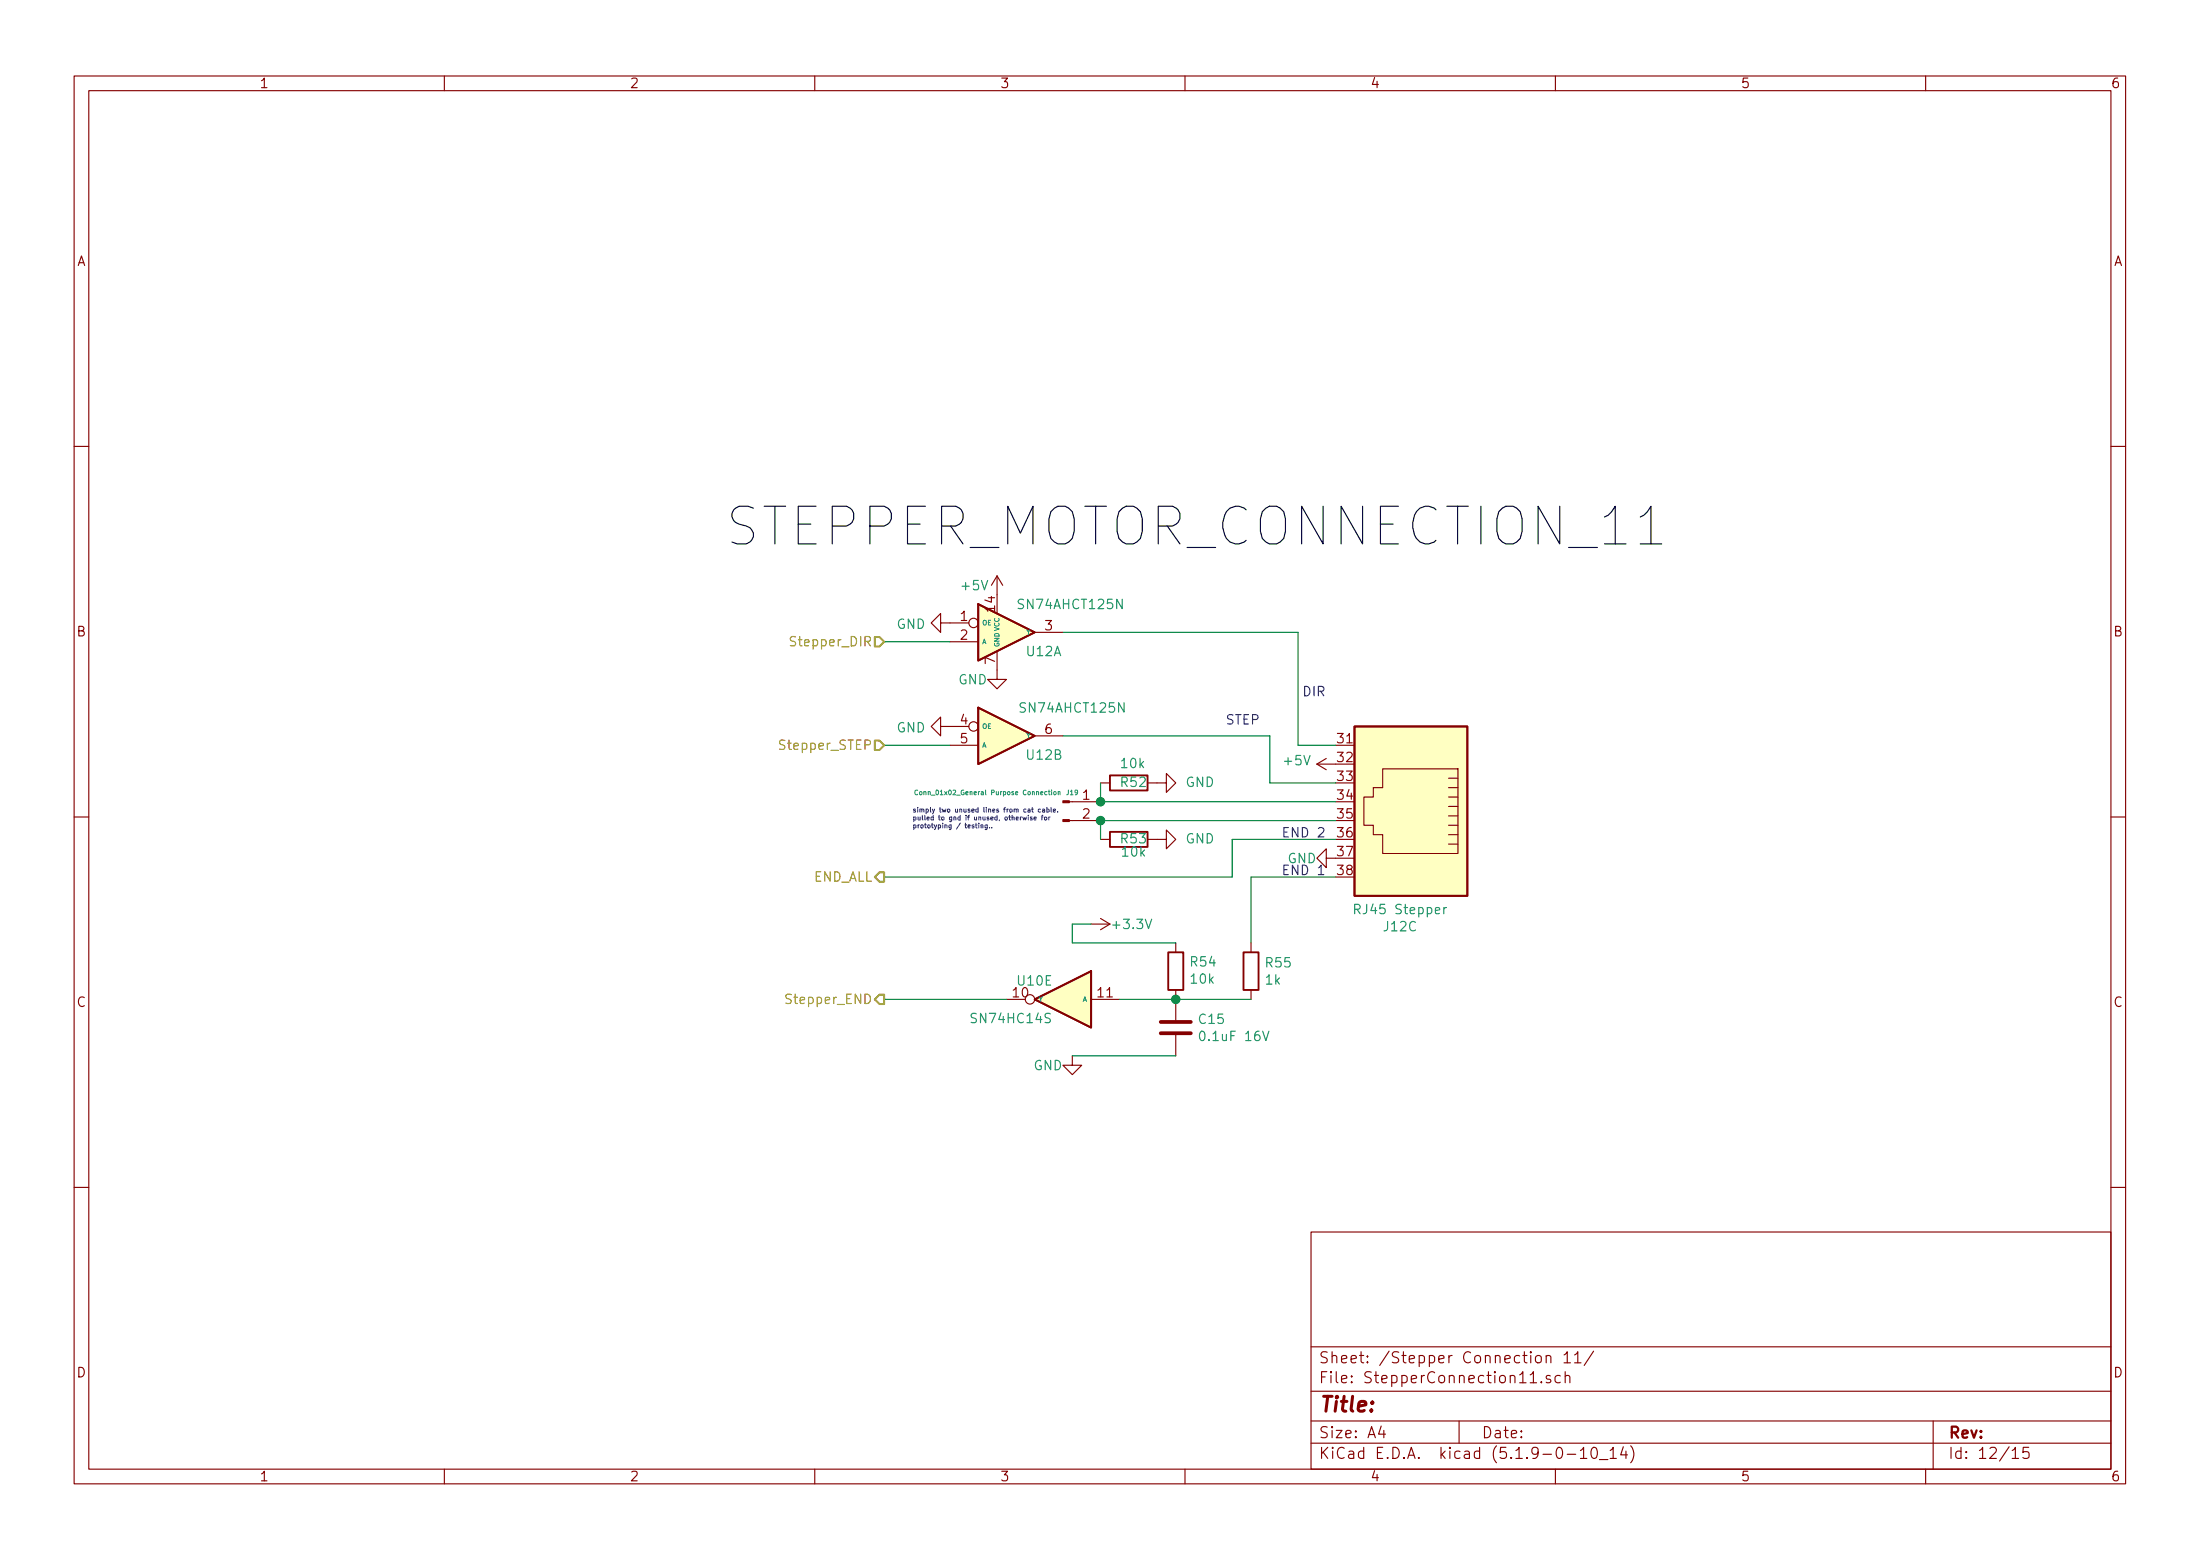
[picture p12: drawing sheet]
<svg xmlns="http://www.w3.org/2000/svg" width="297mm" height="210mm" viewBox="0 0 297 210" stroke-linecap="round" stroke-linejoin="round" font-family="sans-serif">
<g fill="none" stroke="#840000" stroke-width=".15">
<path d="M10 10.3h277v189.9h-277zM12 12.2h273v186.1h-273zM60 10.3v1.9M110 10.3v1.9M160 10.3v1.9M210 10.3v1.9M260 10.3v1.9M10 60.2h2M134.6 77.7l-.7 1.3M134.6 77.7v2.6M134.6 77.7l.8 1.3M285 60.2h2"/>
<path d="M127 98v-1.2l-1.3 1.2 1.3 1.3v-1.3h3.8M127 84.1v-1.3l-1.3 1.3 1.3 1.2v-1.2h3.8M128.3 86.6h3.8M134.6 87.9v3.8h1.3l-1.3 1.3-1.3-1.3h1.3M139.7 99.3h3.8M139.7 85.3h3.8M10 110.3h2M128.3 100.6h3.8M144.4 110.7h4.2M144.4 108.2h4.2M148.6 105.7h1.3M148.6 113.3h1.3"/>
<path d="M154.9 113.3h2.6v-1.3l1.2 1.3-1.2 1.2v-1.2M154.9 105.7h2.6v-1.3l1.2 1.3-1.2 1.2v-1.2M177.8 103.1l1.3 .8M177.8 103.1h2.5M179.1 115.8v-1.3l-1.3 1.3 1.3 1.3v-1.3h1.2M179.1 102.4l-1.3 .7M186.7 103.8h10.1v11.4h-10.1v-2.6h-1.3v-1.2h-1.3v-3.8h1.3v-1.3h1.3zM195.6 105h1.2M195.6 106.3h1.2M195.6 107.6h1.2M195.6 108.8h1.2M195.6 110.1h1.2"/>
<path d="M195.6 111.4h1.2M195.6 112.6h1.2M195.6 113.9h1.2M285 110.3h2M135.9 134.9h2.5M147.3 134.9h3.8M147.3 124.7h2.6M148.6 123.9l1.3 .8M149.9 124.7l-1.3 .8M158.7 127.2v1.3M158.7 133.6v4.1M158.7 139.7v2.8"/>
<path d="M168.9 127.2v1.3M168.9 133.6v1.3M144.8 142.5v1.3h1.2l-1.2 1.2-1.3-1.2h1.3M10 160.2h2M177 166.3h108v32h-108zM285 160.2h2M60 198.3v1.9M110 198.3v1.9M160 198.3v1.9M177 194.8h108M177 191.8h108M177 187.8h108"/>
<path d="M177 181.8h108M186.5 192.5l-.4 1h1M186.8 193v1M197 191.8v3M206.6 186.6h.9M207.4 183.1a.41 .41 0 0 1 .7 .1v.4a.41 .41 0 0 1-.4 .3 .41 .41 0 0 1-.4-.3zM208.1 186.5h.1l-.1 .1v-.1v.1M208.8 183.1a.38 .38 0 0 1 .6 0v.8M208.8 182.9v1M209.3 185.7l-.3-.1-.2 .1v.2a.48 .48 0 0 0 .5 .3l.1 .1-.1 .2-.1 .1-.4-.1M210 198.3v1.9M210.7 185.7a.5 .5 0 0 0-.7 0v.6a.47 .47 0 0 0 .5 .3l.2-.1"/>
<path d="M211.2 182.8l.4-.4v1.5M211.2 183.9h.8M211.3 185.7a.38 .38 0 0 1 .7 .1v.8M211.3 185.1v1.5M211.6 196.3h1.2M212.6 182.8l.3-.2 .1-.2v1.5M212.6 183.9h.9M213.4 195.8l.4-.5v1.5M213.4 196.8h.8M215 195.4a.34 .34 0 0 1 .6 .2 .77 .77 0 0 1-.4 1.2 .97 .97 0 0 1-.2-1.4zM215.2 182.3l-1.3 2M216 197h1.1"/>
<path d="M217.4 195.8l.4-.5v1.5M217.4 196.8h.8M219.2 195.2l-.4 1.1h.9M219.5 195.8v1M220.2 195.1a1.71 1.71 0 0 1 0 2.3M260 198.3v1.9M261 191.8v6.5M271.7 195.8l.3-.3 .1-.2v1.5M271.7 196.8h.8M273.9 195.3h-.7l-.1 .7h.1a.65 .65 0 0 1 .7 0v.7a.61 .61 0 0 1-.7 0h-.1"/>
<circle cx="131.4" cy="84.1" r=".63"/>
<circle cx="131.4" cy="98" r=".63"/>
<circle cx="139.1" cy="134.9" r=".63"/>
</g>
<g fill="#ffffc2" stroke="#ffffc2" stroke-width=".14">
<path d="M182.9 98h15.2v22.9h-15.2z"/>
<path d="M132.1 95.5l7.6 3.8-7.6 3.8z"/>
<path d="M139.7 134.9l7.6-3.8v7.6z"/>
<path d="M132.1 81.5l7.6 3.8-7.6 3.8z"/>
</g>
<path d="M132.1 95.5l7.6 3.8-7.6 3.8zM132.1 81.5l7.6 3.8-7.6 3.8zM182.9 98h15.2v22.9h-15.2zM149.9 104.6h5v2.1h-5zM149.9 112.3h5v2h-5zM139.7 134.9l7.6-3.8v7.6zM157.7 128.5h2.1v5.1h-2.1zM167.9 128.5h2v5.1h-2z" fill="none" stroke="#840000" stroke-width=".25"/>
<path d="M170.5 139.2l.4 1.2 .4-1.2M182.9 122.7h.5a.34 .34 0 0 0 .3-.3 .34 .34 0 0 0-.3-.4h-.5v1.3M194.9 122.5v.8M195.3 122.5h-.2l-.2 .2" fill="none" stroke="#008484" stroke-width=".15"/>
<path d="M156.7 139.4h4.1M156.7 137.9h4.1" fill="none" stroke="#840000" stroke-width=".51"/>
<g fill="#840000" stroke="#840000" stroke-width=".15">
<path d="M143.5 110.6h.9v.3h-.9z"/>
<path d="M143.5 108.1h.9v.2h-.9z"/>
</g>
<path d="M123.9 106.7a.29 .29 0 0 0-.4 .2 .29 .29 0 0 0 .4 .3M141.5 106.8h.3M141.6 106.6v.6l.2 .1M142 106.6v.1M142 106.8v.5M142.3 106.9l.2-.1 .1 .2v.1l-.1 .2-.2-.2zM142.9 106.9h.2v.4M142.9 106.8v.5" fill="none" stroke="#008484" stroke-width=".14"/>
<path d="M119.4 86.6h8.9M143.5 85.3h31.8v15.3h5M143.5 99.3h27.9v6.4h8.9M119.4 100.6h8.9M148.6 105.7v2.5h31.7M180.3 113.3h-13.9v5.1h-47M180.3 110.7h-31.7v2.6M180.3 118.4h-11.4v8.8M119.4 134.9h16.5M147.3 124.7h-2.5v2.5h13.9M151.1 134.9h17.8M144.8 142.5h13.9" fill="none" stroke="#008400" stroke-width=".15"/>
<path d="M107.4 86l-.5-.1-.1 .1v.4l.5 .2 .1 .3-.2 .3-.5-.1" fill="none" stroke="#848400" stroke-width=".15"/>
<path d="M118.1 86h.6l.7 .6-.7 .6h-.6zM118.1 99.9h.6l.7 .7-.7 .6h-.6zM118.7 117.7h.7v1.3h-.7l-.6-.6zM118.1 134.9l.6-.7h.7v1.3h-.7z" fill="none" stroke="#848400" stroke-width=".25"/>
<path d="M173.4 112.3h.4M173.4 117.4h.4M174 111.7h-.6v1.2h.6M174 116.8h-.6v1.2h.6" fill="none" stroke="#0000c2" stroke-width=".15"/>
<g fill="none" stroke="#0000c2" stroke-width=".14">
<path d="M131.7 111.3h.2M131.8 111.1v.6h.1M132.2 111.3v.4M132.5 111.4l.2-.1v.4M132.5 111.3v.4M133.3 111.3v.5l-.1 .2-.2-.1M133.3 111.3h-.2l-.1 .1v.3h.3M133.6 111.7h.1M133.9 111.7h.1M138.1 110.3l.1 .4 .2-.3 .1 .3 .1-.4M138.8 109.2h.2l.1 .4M138.8 110v.1"/>
<path d="M138.8 110.3v.4M139.1 109.3l-.3 .1 .1 .2h.2M139.3 109.2h.2M139.3 110.3h-.2v.1l.2 .1v.1h-.2M139.4 109v.5l.1 .1M139.6 110.5l.3-.1v-.1h-.3v.3h.3M140.5 109.2h-.2l-.1 .1 .1 .3h.2M140.6 110.3h.2M140.8 109.2h.2v.4M140.8 110l-.1 .1v.6M141 109.3l-.3 .1 .1 .2h.2M141 110.3h.2l.2 .1-.1 .2h-.3z"/>
<path d="M141.4 109.2h.1l.2 .1-.1 .3h-.2M141.4 109v.6M141.6 110.3v.4M141.8 110.3l-.2 .1M141.9 109v.5l.1 .1M142.2 109.4l.3-.1v-.1l-.3 .1v.3h.3M142.8 109.5v.1"/>
</g>
<g fill="#008400" stroke="#008400" stroke-width=".25">
<circle cx="158.8" cy="134.9" r=".51"/>
<circle cx="148.6" cy="108.2" r=".51"/>
<circle cx="148.6" cy="110.7" r=".51"/>
</g>
<text font-size="7.1" x="97.8" y="73.7">STEPPER_MOTOR_CONNECTION_11</text>
<text font-size="2.8" fill="#840000" x="178" y="190.5">Title:</text>
<g font-size="2.1" fill="#840000">
<text x="178" y="184">Sheet: /Stepper Connection 11/</text>
<text x="178" y="186.7">File: StepperConnection11.sch</text>
<text x="178" y="196.9">KiCad E.D.A. kicad (5.1.9-0-10_14)</text>
<text x="178" y="194.1">Size: A4</text>
<text x="200" y="194.1">Date:</text>
<text x="263" y="194.1">Rev:</text>
<text x="263" y="196.9">Id: 12/15</text>
</g>
<g font-size="1.8" fill="#840000">
<text x="35" y="11.9">1</text>
<text x="85" y="11.9">2</text>
<text x="135" y="11.9">3</text>
<text x="185" y="11.9">4</text>
<text x="235" y="11.9">5</text>
<text x="285" y="11.9">6</text>
<text x="10.4" y="35.9">A</text>
<text x="285.4" y="35.9">A</text>
<text x="129.7" y="83.8">1</text>
<text x="134.4" y="82.5" transform="rotate(-90 134.4 82.5)">14</text>
<text x="10.4" y="85.9">B</text>
<text x="129.7" y="86.4">2</text>
<text x="134.4" y="89.6" transform="rotate(-90 134.4 89.6)">7</text>
<text x="141.1" y="85.1">3</text>
<text x="285.4" y="85.9">B</text>
<text x="129.7" y="97.8">4</text>
<text x="129.7" y="100.3">5</text>
<text x="141.1" y="99.1">6</text>
<text x="180.6" y="100.3">31</text>
<text x="146.2" y="107.9">1</text>
<text x="180.6" y="102.9">32</text>
<text x="180.6" y="105.4">33</text>
<text x="180.6" y="107.9">34</text>
<text x="146.2" y="110.5">2</text>
<text x="180.6" y="110.5">35</text>
<text x="180.6" y="113">36</text>
<text x="180.6" y="115.6">37</text>
<text x="180.6" y="118.1">38</text>
<text x="10.4" y="135.9">C</text>
<text x="136.8" y="134.6">10</text>
<text x="148.3" y="134.6">11</text>
<text x="285.4" y="135.9">C</text>
<text x="10.4" y="185.9">D</text>
<text x="285.4" y="185.9">D</text>
<text x="35" y="199.9">1</text>
<text x="85" y="199.9">2</text>
<text x="135" y="199.9">3</text>
<text x="185" y="199.9">4</text>
<text x="235" y="199.9">5</text>
<text x="285" y="199.9">6</text>
</g>
<g font-size="1.8" fill="#008484">
<text x="129.9" y="79.7">+5V</text>
<text x="137.7" y="82.2">SN74AHCT125N</text>
<text x="121.1" y="84.9">GND</text>
<text x="138.7" y="88.6">U12A</text>
<text x="129.4" y="92.4">GND</text>
<text x="121.1" y="98.9">GND</text>
<text x="138" y="96.2">SN74AHCT125N</text>
<text x="138.7" y="102.5">U12B</text>
<text x="151.4" y="106.2">R52</text>
<text x="151.5" y="103.7">10k</text>
<text x="160.1" y="106.2">GND</text>
<text x="173.5" y="103.3">+5V</text>
<text x="151.4" y="113.8">R53</text>
<text x="160.1" y="113.8">GND</text>
<text x="151.6" y="115.6">10k</text>
<text x="173.8" y="116.5">GND</text>
<text x="150.4" y="125.4">+3.3V</text>
<text x="183.4" y="123.4">RJ45 Stepper</text>
<text x="186.9" y="125.7">J12C</text>
<text x="160.8" y="130.4">R54</text>
<text x="171" y="130.6">R55</text>
<text x="137.5" y="133">U10E</text>
<text x="160.9" y="132.8">10k</text>
<text x="170.9" y="132.9">1k</text>
<text x="131.4" y="138.1">SN74HC14S</text>
<text x="162" y="138.2">C15</text>
<text x="162.5" y="140.5">0.1uF 16V</text>
<text x="139.5" y="144.4">GND</text>
</g>
<g font-size="1.8" fill="#848400">
<text x="107.2" y="87.2">Stepper_DIR</text>
<text x="105.7" y="101.2">Stepper_STEP</text>
<text x="109.7" y="119">END_ALL</text>
<text x="106.6" y="135.5">Stepper_END</text>
</g>
<g font-size="1.8" fill="#0000c2">
<text x="176" y="94">DIR</text>
<text x="165.6" y="97.8">STEP</text>
<text x="173.9" y="113">END 2</text>
<text x="173.9" y="118.1">END 1</text>
</g>
<g font-size=".9" fill="#008484">
<text x="132.6" y="84.4">OE</text>
<text x="132.6" y="86.9">A</text>
<text x="134.9" y="87.4" transform="rotate(-90 134.9 87.4)">GND VCC</text>
<text x="138.6" y="85.6">Y</text>
<text x="132.6" y="98.3">OE</text>
<text x="132.6" y="100.9">A</text>
<text x="138.6" y="99.6">Y</text>
<text x="124.4" y="107.3">Conn_01x02_General Purpose Connection</text>
<text x="144" y="107.3">J19</text>
<text x="140.2" y="135.2">Y</text>
<text x="146.2" y="135.2">A</text>
</g>
<g font-size=".9" fill="#0000c2">
<text x="123.2" y="109.6">simply two unused lines from cat cable.</text>
<text x="123.2" y="110.7">pulled to gnd if unused, otherwise for</text>
<text x="123.2" y="111.8">prototyping / testing..</text>
</g>
</svg>
